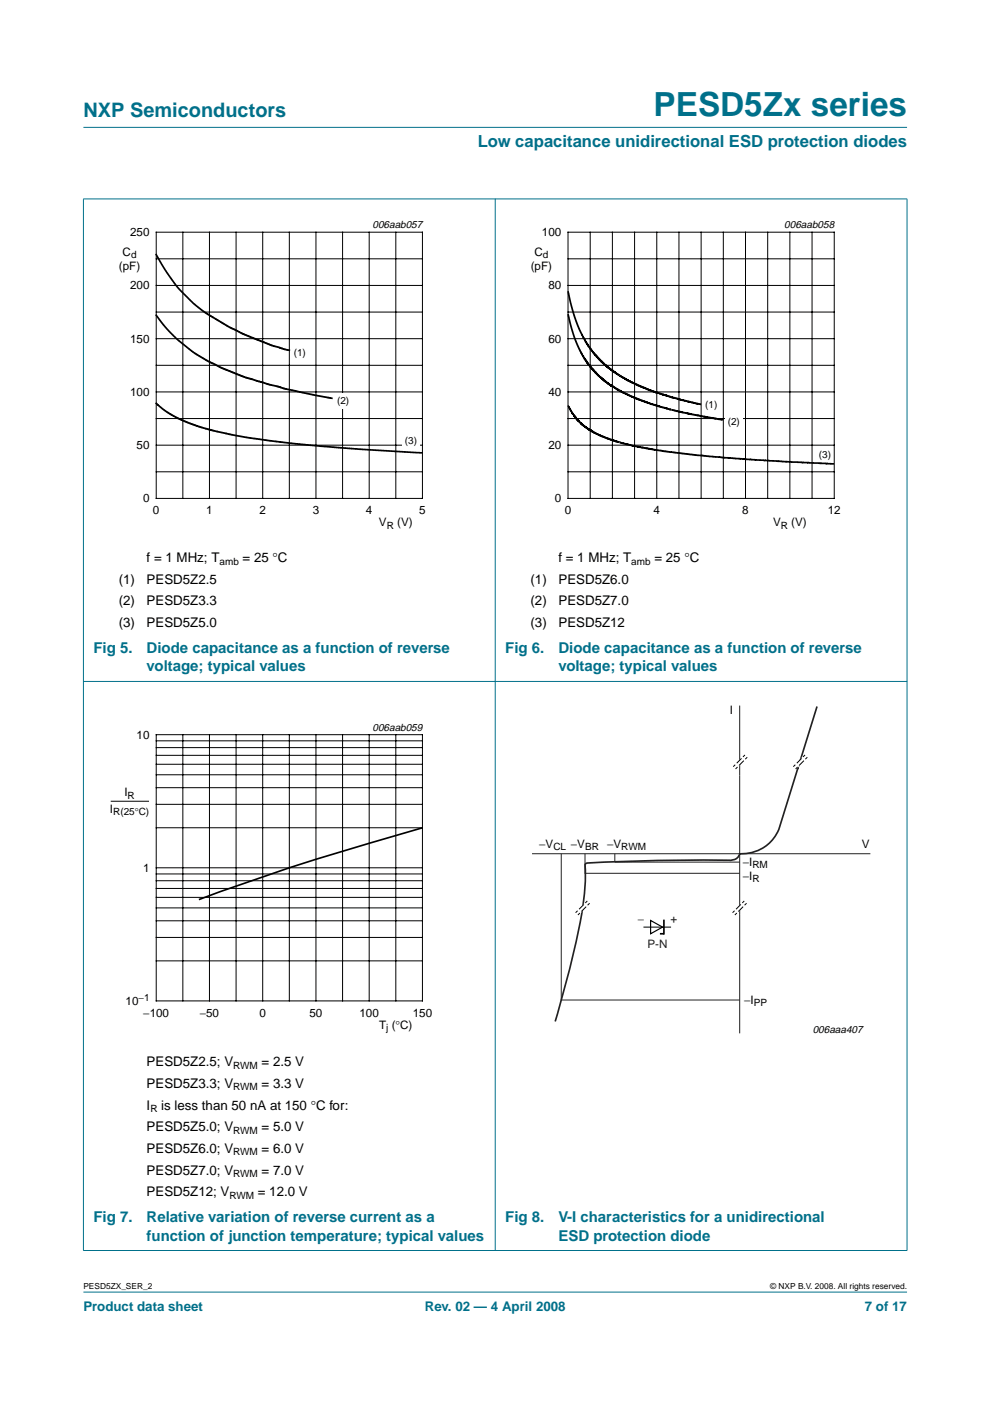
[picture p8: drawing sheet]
<svg xmlns="http://www.w3.org/2000/svg" width="210mm" height="297mm" viewBox="0 0 210 297" stroke-linecap="round" stroke-linejoin="round" font-family="sans-serif">
<g fill="#00708a" stroke="#00708a" stroke-width=".21">
<path d="M17.7 273.9h174.6z"/>
<path d="M17.7 27h174.6z"/>
<path d="M17.7 42.2v222.9z"/>
<path d="M105 42.1v223.1z"/>
<path d="M192.3 42.2v222.9z"/>
<path d="M17.6 42.2h174.8z"/>
<path d="M17.6 144.5h174.8z"/>
<path d="M17.6 265.1h174.8z"/>
</g>
<path d="M20.4 46.4h81.9v66.3h-81.9z" fill="none" stroke="#fff" stroke-width=".21"/>
<g fill="none" stroke="#000" stroke-width=".21">
<path d="M33.1 49.2h56.5v56.5h-56.5zM33.1 54.9h56.5M38.8 49.2v56.5M44.4 49.2v56.5M50.1 49.2v56.5M55.7 49.2v56.5M61.3 49.2v56.5M67 49.2v56.5M72.6 49.2v56.5M78.3 49.2v56.5M83.9 49.2v56.5M33.1 66.2h56.5"/>
<path d="M33.1 77.5h56.5M33.1 60.5h56.5M33.1 71.8h56.5M33.1 88.7h56.5M33.1 83.1h56.5M33.1 94.4h56.5M33.1 100h56.5"/>
</g>
<path d="M33.1 54l1.6 2.7 2.6 3.8 3.6 3.7 2 1.7 5.4 3.3 3.2 1.6 6 2.4 3.8 1.1M33.1 66.8l2.4 3.1 3.1 2.9 3 2.3 2.7 1.6 2.6 1.3 5.1 2 4.9 1.5 3.8 1 9.7 1.9M33.1 85.5l2.8 2.2 3.3 1.7 4 1.4 6.2 1.4 7.9 1.3 8.5 .9 10.5 .9 13.3 .7" fill="none" stroke="#000" stroke-width=".35"/>
<g fill="#fff">
<path d="M61.7 73.2h3.7v3.3h-3.7z"/>
<path d="M70.9 83.4h3.7v3.4h-3.7z"/>
<path d="M85.3 91.9h3.7v3.4h-3.7z"/>
</g>
<path d="M107.7 46.4h81.9v66.3h-81.9z" fill="none" stroke="#fff" stroke-width=".21"/>
<g fill="none" stroke="#000" stroke-width=".21">
<path d="M120.4 49.2h56.5v56.5h-56.5zM120.4 54.9h56.5M125.1 49.2v56.5M129.8 49.2v56.5M134.5 49.2v56.5M139.2 49.2v56.5M144 49.2v56.5M148.7 49.2v56.5M153.4 49.2v56.5M158.1 49.2v56.5M162.8 49.2v56.5M167.5 49.2v56.5"/>
<path d="M172.2 49.2v56.5M120.4 66.2h56.5M120.4 77.5h56.5M120.4 60.5h56.5M120.4 71.8h56.5M120.4 88.7h56.5M120.4 83.1h56.5M120.4 94.4h56.5M120.4 100h56.5"/>
</g>
<path d="M120.4 61.7l1.5 5.6 1.7 4.2 2.2 3.3 2.9 3 2.1 1.5 2.3 1.3 4.4 2 5 1.7 6.2 1.4M120.4 66.6l1.4 5 1.8 3.9 1.1 1.7 1.5 1.7 3.1 2.7 2.2 1.3 2.1 1 4.7 1.8 6.4 1.8 8.6 1.5M120.4 86l.8 1.4 1 1.4 1.4 1.3 1.1 .9 1.5 .9 2.8 1.2 5.2 1.4 6.7 1.2 9.6 1.1 15.5 1.1 10.9 .4" fill="none" stroke="#000" stroke-width=".35"/>
<g fill="#fff">
<path d="M149 84.3h3.7v3.3h-3.7z"/>
<path d="M153.8 87.9h3.6v3.3h-3.6z"/>
</g>
<path d="M20.4 152.9h81.9v66.4h-81.9z" fill="none" stroke="#fff" stroke-width=".21"/>
<g fill="none" stroke="#000" stroke-width=".21">
<path d="M33.1 155.8h56.5v56.4h-56.5zM33.1 158.5h56.5M33.1 157.1h56.5M38.8 155.8v56.4M44.4 155.8v56.4M50.1 155.8v56.4M55.7 155.8v56.4M61.3 155.8v56.4M67 155.8v56.4M72.6 155.8v56.4M78.3 155.8v56.4M83.9 155.8v56.4"/>
<path d="M23.5 169.9h8.1M33.1 175.5h56.5M33.1 170.5h56.5M33.1 167h56.5M33.1 164.3h56.5M33.1 162h56.5M33.1 160.1h56.5M33.1 198.8h56.5M33.1 195.2h56.5M33.1 192.5h56.5M33.1 190.3h56.5M33.1 188.4h56.5"/>
<path d="M33.1 186.7h56.5M33.1 185.3h56.5M33.1 184h56.5M136.5 196.6h5.7M33.1 203.7h56.5"/>
</g>
<path d="M89.6 175.5a565.4 565.4 0 0 0-47.4 15.2M140.8 195.2v2.8h-.9" fill="none" stroke="#000" stroke-width=".35"/>
<path d="M137.9 195.2l2.6 1.4-2.6 1.4z" fill="none" stroke="#000" stroke-width=".25"/>
<g fill="#fff" stroke="#231f20" stroke-width=".21">
<path d="M112.8 181h71.7z"/>
<path d="M156.8 193.8v25.3z"/>
<path d="M156.8 164.4v29.4z"/>
<path d="M156.8 149.6v14.8z"/>
</g>
<path d="M173.2 149.8l-4.1 13.2M169.2 162.8l-4.1 13.1a8.5 8.5 0 0 1-8.3 5.1 2 2 0 0 1-2.1 1.4 355.1 355.1 0 0 0-30.5 .7l-.1 .2a55.9 55.9 0 0 1-2 16.7l-2 8.1-2.4 8.5" fill="none" stroke="#231f20" stroke-width=".35"/>
<path d="M119 181v31h37.8M124 181v4.2h32.8M130.4 181v1.8h26.4" fill="none" stroke="#231f20" stroke-width=".21"/>
<g fill="#fff" stroke="#fff" stroke-width=".21">
<path d="M157.9 160.1l.5 .4-2.3 2.4-.5-.5z"/>
<path d="M157.8 191l.5 .5-2.3 2.3-.5-.4z"/>
<path d="M124.5 191l.5 .5-2.3 2.3-.5-.4z"/>
<path d="M170.7 160.1l.5 .4-2.3 2.4-.5-.5z"/>
</g>
<g fill="none" stroke="#000" stroke-width=".21">
<path d="M155.9 162.1l-.4 .5M156.4 162.6l-.4 .4M157.2 160.8l-1 1M157.7 161.3l-1 1M157.9 160.1l-.4 .4M158.4 160.5l-.4 .5M168.6 162.1l-.4 .5M169.1 162.6l-.4 .4M170 160.8l-1.1 1M170.4 161.3l-1 1M170.7 160.1l-.4 .4M171.2 160.5l-.4 .5"/>
<path d="M122.5 193.1l-.5 .4M122.9 193.6l-.4 .4M123.8 191.8l-1 1M124.3 192.2l-1 1.1M124.5 191l-.4 .4M125 191.5l-.4 .4M155.7 193.1l-.4 .4M156.2 193.6l-.4 .4M157.1 191.8l-1 1M157.6 192.2l-1.1 1.1M157.8 191l-.4 .4M158.3 191.5l-.4 .4"/>
</g>
<text font-size="7.1" fill="#00708a" x="138.6" y="24.7">PESD5Zx series</text>
<text font-size="4.2" fill="#00708a" x="17.7" y="24.9">NXP Semiconductors</text>
<text font-size="3.5" fill="#00708a" x="101.3" y="31.1">Low capacitance unidirectional ESD protection diodes</text>
<g font-size="3.2" fill="#00708a">
<text x="19.8" y="138.5">Fig 5.</text>
<text x="31.1" y="142.4">voltage; typical values</text>
<text x="31.1" y="138.5">Diode capacitance as a function of reverse</text>
<text x="107.1" y="138.5">Fig 6.</text>
<text x="118.4" y="142.4">voltage; typical values</text>
<text x="118.4" y="138.5">Diode capacitance as a function of reverse</text>
<text x="19.8" y="259.1">Fig 7.</text>
<text x="31.1" y="263">function of junction temperature; typical values</text>
<text x="31.1" y="259.1">Relative variation of reverse current as a</text>
<text x="107.1" y="259.1">Fig 8.</text>
<text x="118.4" y="263">ESD protection diode</text>
<text x="118.4" y="259.1">V-I characteristics for a unidirectional</text>
</g>
<g font-size="2.8">
<text x="31.1" y="119.2">f = 1 MHz; T</text>
<text x="51.4" y="119.2">= 25 °C</text>
<text x="118.4" y="119.2">f = 1 MHz; T</text>
<text x="138.8" y="119.2">= 25 °C</text>
<text x="25.2" y="123.8">(1)</text>
<text x="31.1" y="123.8">PESD5Z2.5</text>
<text x="112.5" y="123.8">(1)</text>
<text x="118.4" y="123.8">PESD5Z6.0</text>
<text x="25.2" y="128.4">(2)</text>
<text x="31.1" y="128.4">PESD5Z3.3</text>
<text x="112.5" y="128.4">(2)</text>
<text x="118.4" y="128.4">PESD5Z7.0</text>
<text x="25.2" y="133">(3)</text>
<text x="31.1" y="133">PESD5Z5.0</text>
<text x="112.5" y="133">(3)</text>
<text x="118.4" y="133">PESD5Z12</text>
<text x="31.1" y="226.1">PESD5Z2.5; V</text>
<text x="55.5" y="226.1">= 2.5 V</text>
<text x="31.1" y="230.7">PESD5Z3.3; V</text>
<text x="55.5" y="230.7">= 3.3 V</text>
<text x="31.1" y="235.3">I</text>
<text x="31.1" y="239.9">PESD5Z5.0; V</text>
<text x="34.2" y="235.3">is less than 50 nA at 150 °C for:</text>
<text x="55.5" y="239.9">= 5.0 V</text>
<text x="31.1" y="244.4">PESD5Z6.0; V</text>
<text x="55.5" y="244.4">= 6.0 V</text>
<text x="31.1" y="249">PESD5Z7.0; V</text>
<text x="55.5" y="249">= 7.0 V</text>
<text x="31.1" y="253.6">PESD5Z12; V</text>
<text x="54.7" y="253.6">= 12.0 V</text>
</g>
<g font-size="2.8" fill="#00708a">
<text x="17.7" y="278">Product data sheet</text>
<text x="90.1" y="278">Rev. 02 — 4 April 2008</text>
<text x="183.4" y="278">7 of 17</text>
</g>
<g font-size="2.5">
<text x="27.6" y="50.1">250</text>
<text x="114.9" y="50.1">100</text>
<text x="25.2" y="57.2">(pF)</text>
<text x="26" y="54.2">C</text>
<text x="112.5" y="57.2">(pF)</text>
<text x="113.3" y="54.2">C</text>
<text x="27.6" y="61.4">200</text>
<text x="116.3" y="61.4">80</text>
<text x="27.6" y="72.7">150</text>
<text x="116.3" y="72.7">60</text>
<text x="27.6" y="83.9">100</text>
<text x="116.3" y="83.9">40</text>
<text x="29" y="95.2">50</text>
<text x="116.3" y="95.2">20</text>
<text x="30.3" y="106.5">0</text>
<text x="117.7" y="106.5">0</text>
<text x="32.4" y="109.1">0</text>
<text x="43.7" y="109.1">1</text>
<text x="55" y="109.1">2</text>
<text x="66.3" y="109.1">3</text>
<text x="77.6" y="109.1">4</text>
<text x="80.3" y="111.6">V</text>
<text x="84.2" y="111.6">(V)</text>
<text x="88.9" y="109.1">5</text>
<text x="119.7" y="109.1">0</text>
<text x="138.6" y="109.1">4</text>
<text x="157.4" y="109.1">8</text>
<text x="163.9" y="111.6">V</text>
<text x="167.8" y="111.6">(V)</text>
<text x="175.5" y="109.1">12</text>
<text x="154.7" y="151.4">I</text>
<text x="29" y="156.6">10</text>
<text x="23.3" y="172.4">I</text>
<text x="26.4" y="168.9">I</text>
<text x="114.3" y="179.8">−V</text>
<text x="121" y="179.8">−V</text>
<text x="128.7" y="179.8">−V</text>
<text x="182.7" y="179.8">V</text>
<text x="30.3" y="184.8">1</text>
<text x="157.5" y="183.6">−I</text>
<text x="157.5" y="186.6">−I</text>
<text x="26.6" y="213.1">10</text>
<text x="30.4" y="215.6">−100</text>
<text x="42.4" y="215.6">−50</text>
<text x="55" y="215.6">0</text>
<text x="65.6" y="215.6">50</text>
<text x="76.2" y="215.6">100</text>
<text x="87.5" y="215.6">150</text>
<text x="157.8" y="212.9">−I</text>
<text x="80.4" y="218.1">T (°C)</text>
</g>
<g font-size="2.5" fill="#231f20">
<text x="135.2" y="195.7">−</text>
<text x="142.2" y="195.7">+</text>
<text x="137.3" y="200.9">P-N</text>
</g>
<g font-size="2.2">
<text x="79" y="48.4">006aab057</text>
<text x="166.3" y="48.4">006aab058</text>
<text x="79" y="154.9">006aab059</text>
<text x="172.3" y="219.1">006aaa407</text>
</g>
<g font-size="2.1">
<text x="27.8" y="54.7">d</text>
<text x="115.1" y="54.7">d</text>
<text x="62.3" y="75.5">(1)</text>
<text x="71.5" y="85.7">(2)</text>
<text x="149.5" y="86.5">(1)</text>
<text x="85.9" y="94.2">(3)</text>
<text x="154.3" y="90.2">(2)</text>
<text x="173.6" y="97">(3)</text>
<text x="82" y="112.1">R</text>
<text x="165.5" y="112.1">R</text>
<text x="46.5" y="119.7">amb</text>
<text x="133.9" y="119.7">amb</text>
<text x="24" y="172.9">R(25°C)</text>
<text x="27.1" y="169.4">R</text>
<text x="117.3" y="180.3">CL</text>
<text x="124" y="180.3">BR</text>
<text x="131.7" y="180.3">RWM</text>
<text x="159.5" y="184.1">RM</text>
<text x="159.5" y="187.1">R</text>
<text x="29.4" y="212.3">−1</text>
<text x="159.8" y="213.4">PP</text>
<text x="81.9" y="218.6">j</text>
<text x="49.4" y="226.6">RWM</text>
<text x="49.4" y="231.2">RWM</text>
<text x="31.9" y="235.8">R</text>
<text x="49.4" y="240.4">RWM</text>
<text x="49.4" y="244.9">RWM</text>
<text x="49.4" y="249.5">RWM</text>
<text x="48.7" y="254.1">RWM</text>
</g>
<g font-size="1.8">
<text x="17.7" y="273.4">PESD5ZX_SER_2</text>
<text x="163.3" y="273.4">© NXP B.V. 2008. All rights reserved.</text>
</g>
</svg>
